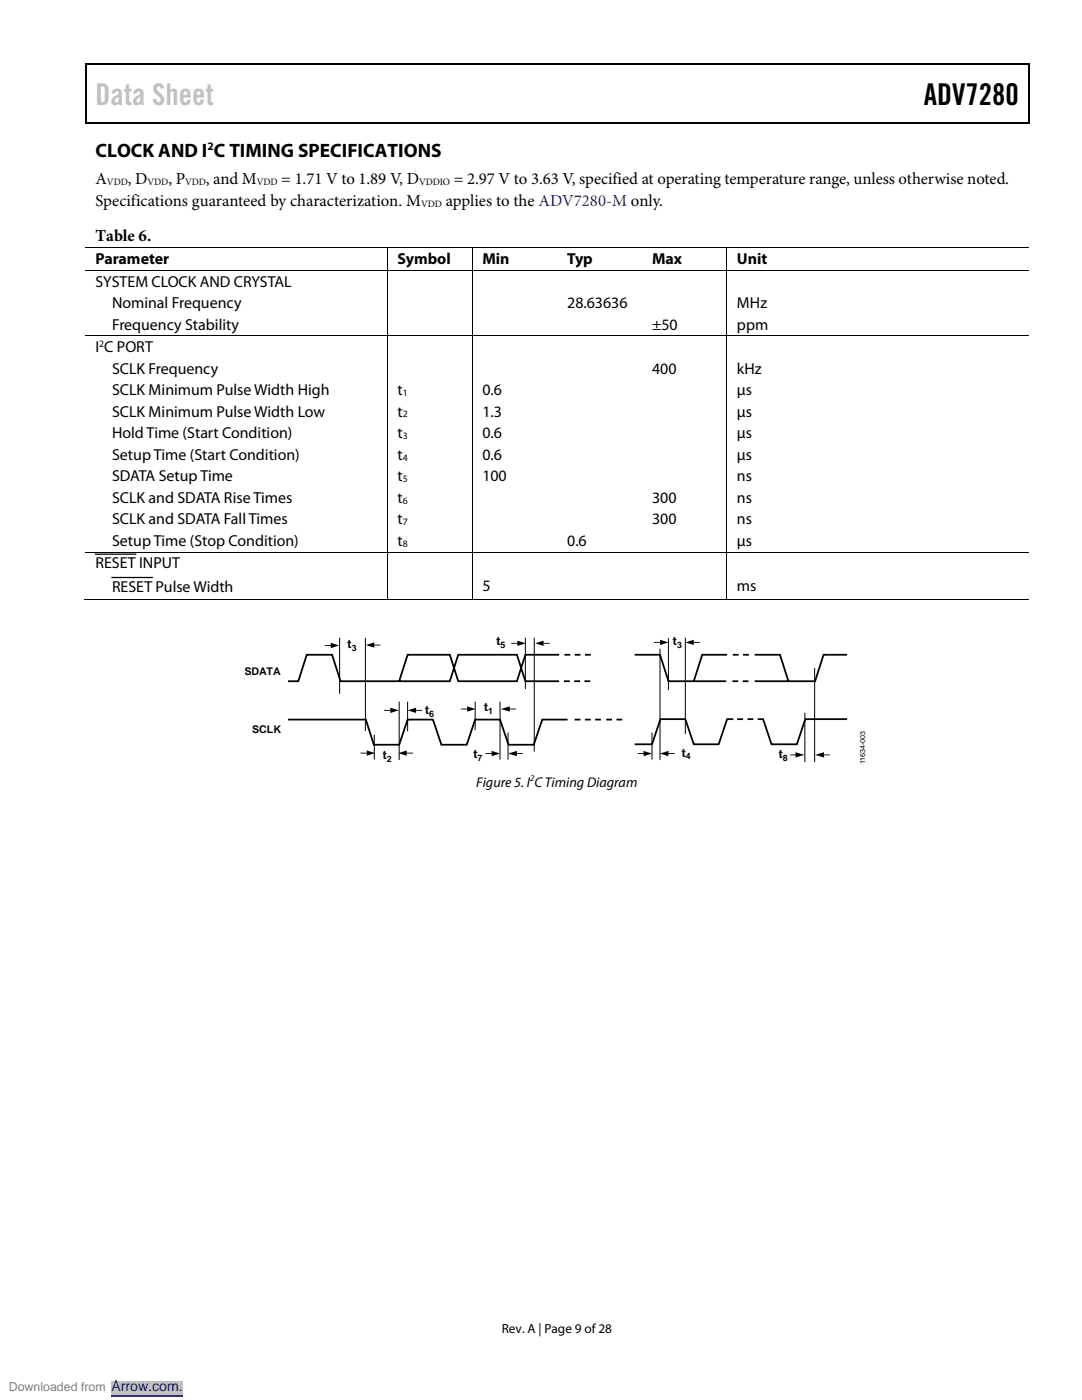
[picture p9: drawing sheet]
<svg xmlns="http://www.w3.org/2000/svg" width="216mm" height="279mm" viewBox="0 0 216 279" stroke-linecap="round" stroke-linejoin="round" font-family="sans-serif">
<g fill="#000">
<path d="M17 12.7h.3v1h-.3zM17 12.7h.3v.3h-.3zM82.7 12.7h.2v.3h-.2zM205.2 12.7h.3v1h-.3zM205.2 12.7h.3v.3h-.3zM17 24.4h.3v.3h-.3zM82.4 24.4h.3v.3h-.3zM205.2 24.4h.3v.3h-.3zM77.2 49.4h.1v.2h-.1zM77.2 53.9h.1v.2h-.1zM94.1 49.4h.2v.2h-.2zM94.1 53.9h.2v.2h-.2z"/>
<path d="M111.1 49.4h.2v.2h-.2zM111.1 53.9h.2v.2h-.2zM128.1 49.4h.1v.2h-.1zM128.1 53.9h.1v.2h-.1zM144.9 49.4h.2v.2h-.2zM144.9 53.9h.2v.2h-.2zM77.2 67h.1v.1h-.1zM94.1 67h.2v.1h-.2zM111.1 67h.2v.1h-.2zM128.1 67h.1v.1h-.1zM144.9 67h.2v.1h-.2zM77.2 110.1h.1v.2h-.1z"/>
<path d="M77.2 119.6h.1v.2h-.1zM94.1 110.1h.2v.2h-.2zM94.1 119.6h.2v.2h-.2zM110.9 119.6h.2v.2h-.2zM111.1 110.1h.2v.2h-.2zM127.8 119.6h.2v.2h-.2zM128.1 110.1h.1v.2h-.1zM144.9 110.1h.2v.2h-.2zM144.9 119.6h.2v.2h-.2zM66 128.3l1.7 .5-1.7 .6zM64.8 128.7h1.3v.2h-1.3zM73 128.7l1.7-.5v1.1z"/>
<path d="M74.6 128.6l1.3 .1-1.2 .1zM102 128.3l1.3 .1-1.3 .1zM103.2 127.9l1.7 .5-1.7 .5zM106.8 128.4l1.7-.5v1zM108.4 128.3l1.3 .1-1.2 .1zM130.5 128.1l1.3 .1-1.3 .1zM131.7 127.7l1.7 .5-1.7 .5zM136.7 128.2l1.7-.5v1zM138.3 128.1h1.4v.2h-1.3zM71.9 150.2l1.4 .1-1.4 .1zM73.2 149.8l1.7 .5-1.7 .5zM76.6 141.7l1.4 .1-1.4 .1z"/>
<path d="M77.9 141.2l1.7 .6-1.7 .5zM79.5 150.3l1.7-.5v1zM81.3 141.8l1.7-.6v1.1zM81.1 150.2h1.3v.2h-1.2zM82.9 141.7h1.4v.2h-1.3zM92 141.4l1.3 .1-1.3 .1zM93.2 141l1.7 .5-1.7 .5zM96.9 150.3l1.3 .1-1.3 .1zM98.1 149.9l1.7 .5-1.7 .5zM100 141.5l1.7-.5v1zM101.4 150.4l1.7-.5v1zM101.6 141.4h1.4v.2h-1.3z"/>
<path d="M103.1 150.3h1.2v.2h-1.2zM158.7 150.1l1.8 .6-1.8 .5zM157.7 150.6l1.3 .1h-1.3zM162.6 150.7l1.8-.6v1.1zM164.3 150.6h1.3v.1h-1.3z"/>
</g>
<path d="M17.1 13.7v10.7M17.3 12.8h65.4M82.9 12.8h122.3M205.3 13.7v10.7M17.3 24.5h187.9M19 110.6h8.1M22.4 115.3h8" fill="none" stroke="#000" stroke-width=".25"/>
<g fill="none" stroke="#000" stroke-width=".2">
<path d="M17 49.5h60.2M17 54h60.2M77.3 49.6v4.3M77.3 54.1v12.9M77.3 49.5h16.8M77.3 54h16.8M94.2 49.6v4.3M94.2 54.1v12.9M94.3 49.5h16.8M94.3 54h16.8M111.3 49.5h16.8M111.3 54h16.8"/>
<path d="M128.2 49.5h16.7M128.2 54h16.7M145 49.6v4.3M145 54.1v12.9M145.1 49.5h60.1M145.1 54h60.1M17 67.1h60.2M77.3 67.1v43M77.3 67.1h16.8M94.2 67.1v43M94.3 67.1h16.8M111.3 67.1h16.8"/>
<path d="M128.2 67.1h16.7M145 67.1v43M145.1 67.1h60.1M16.8 119.7h60.4M17 110.2h60.2M77.3 110.3v9.3M77.3 110.2h16.8M77.3 119.7h16.8M94.2 110.3v9.3M94.3 110.2h16.8M94.3 119.7h50.6M111.3 110.2h16.8"/>
<path d="M128.2 110.2h16.7M145 110.3v9.3M145.1 110.2h60.1M145.1 119.7h60.1M67.8 127.3v11.1M72.9 127.3v18.5M104.8 127.3v10.1M106.6 127.3v22.6M131.7 129.5v22.1M133.4 127.4v10.2M136.7 127.3v19.1M162.6 133.4v18.7"/>
<path d="M74.7 146.7v4.8M79.7 140.1v11.5M81.3 140.1v5.8M94.8 140.1v5.5M99.8 140.1v11.4M101.4 146.3v5.2M130.1 146.3v5.2M160.6 142.3v9.8"/>
</g>
<path d="M57.5 143.6h15.5l1.6 5h5l1.7-5h5.1l1.7 5h5l1.7-5h5l1.7 5h5l1.7-5h5.1M114.7 143.6h1.1M116.7 143.6h1.2M118.8 143.6h1.1M121 143.6h1.1M123 143.6h1.2M146.3 143.5h-1.2l-1.7 5h-5l-1.7-5h-4.9l-1.7 5h-3.5" fill="none" stroke="#000" stroke-width=".35"/>
<path d="M152.3 143.5h8.4l-1.7 5h-5zM160.7 143.5h5zM151.2 143.5h1.1z" fill="#fff"/>
<g fill="none" stroke="#000" stroke-width=".35">
<path d="M57.5 136h2l1.7-5.3h5.1l1.6 5.3h21.9l1.6-5.3h11.7l1.7 5.3h6.8M111.6 130.7h-6.8l-1.7 5.3h-11.7l-1.6-5.3h-8.5l-1.7 5.3M112.5 136h1.2M112.6 130.7h1.2M114.6 136h1.1M114.7 130.7h1.1M116.6 136h1.2M116.7 130.7h1.2M126.6 130.7h5.1l1.7 5.3h5l1.7-5.3h5M138.6 136h6.3M146.1 136h1.2M146.2 130.7h1.2"/>
<path d="M148.2 136h1.1M148.3 130.7h1.1M150.6 130.7h5l1.7 5.3h5.3l1.7-5.3h4.7M150.6 136h6.7M131.7 143.5h.1M147.1 143.5h1.2M149.2 143.5h1.1M151.2 143.5h1.1l1.7 5h5l1.7-5h8.3"/>
</g>
<path d="M127.3 150.3l1.2 .1-1.2 .1zM128.4 149.9l1.7 .5-1.7 .5zM131.7 150.4l1.7-.5v1zM133.3 150.3h1.3v.2h-1.2z" fill="#000"/>
<path d="M0 276.9h70.6" fill="none" stroke="#fff" stroke-width="2.5" stroke-linecap="butt"/>
<path d="M22.2 275.6h14.3v2.6h-14.3z" fill="#c0c0c0"/>
<path d="M22.2 278.6h14.3" fill="none" stroke="#00f" stroke-width=".2"/>
<path d="M0 276.9h70.6" fill="none" stroke="#fff" stroke-width="2.5" stroke-linecap="butt"/>
<path d="M22.2 275.6h14.3v2.6h-14.3z" fill="#c0c0c0"/>
<path d="M22.2 278.6h14.3" fill="none" stroke="#00f" stroke-width=".2"/>
<path d="M0 276.9h70.6" fill="none" stroke="#fff" stroke-width="2.5" stroke-linecap="butt"/>
<path d="M22.2 275.6h14.3v2.6h-14.3z" fill="#c0c0c0"/>
<path d="M22.2 278.6h14.3" fill="none" stroke="#00f" stroke-width=".2"/>
<path d="M0 276.9h70.6" fill="none" stroke="#fff" stroke-width="2.5" stroke-linecap="butt"/>
<path d="M22.2 275.6h14.3v2.6h-14.3z" fill="#c0c0c0"/>
<path d="M22.2 278.6h14.3" fill="none" stroke="#00f" stroke-width=".2"/>
<path d="M0 276.9h70.6" fill="none" stroke="#fff" stroke-width="2.5" stroke-linecap="butt"/>
<path d="M22.2 275.6h14.3v2.6h-14.3z" fill="#c0c0c0"/>
<path d="M22.2 278.6h14.3" fill="none" stroke="#00f" stroke-width=".2"/>
<path d="M0 276.9h70.6" fill="none" stroke="#fff" stroke-width="2.5" stroke-linecap="butt"/>
<path d="M22.2 275.6h14.3v2.6h-14.3z" fill="#c0c0c0"/>
<path d="M22.2 278.6h14.3" fill="none" stroke="#00f" stroke-width=".2"/>
<path d="M0 276.9h70.6" fill="none" stroke="#fff" stroke-width="2.5" stroke-linecap="butt"/>
<path d="M22.2 275.6h14.3v2.6h-14.3z" fill="#c0c0c0"/>
<path d="M22.2 278.6h14.3" fill="none" stroke="#00f" stroke-width=".2"/>
<path d="M0 276.9h70.6" fill="none" stroke="#fff" stroke-width="2.5" stroke-linecap="butt"/>
<path d="M22.2 275.6h14.3v2.6h-14.3z" fill="#c0c0c0"/>
<path d="M22.2 278.6h14.3" fill="none" stroke="#00f" stroke-width=".2"/>
<path d="M0 276.9h70.6" fill="none" stroke="#fff" stroke-width="2.5" stroke-linecap="butt"/>
<path d="M22.2 275.6h14.3v2.6h-14.3z" fill="#c0c0c0"/>
<path d="M22.2 278.6h14.3" fill="none" stroke="#00f" stroke-width=".2"/>
<text font-size="6" fill="#c1c1c1" x="19" y="21">Data Sheet</text>
<text font-size="6" x="184.3" y="21">ADV7280</text>
<text font-size="3.9" x="19" y="31.3">CLOCK AND I C TIMING SPECIFICATIONS</text>
<g font-size="3.3">
<text x="19" y="36.8">A</text>
<text x="19.1" y="41">Specifications guaranteed by characterization. M</text>
<text x="25.5" y="36.8">, D</text>
<text x="33.6" y="36.8">, P</text>
<text x="41.1" y="36.8">, and M</text>
<text x="56.1" y="36.8">= 1.71 V to 1.89 V, D</text>
<text x="89" y="41">applies to the ADV7280-M only.</text>
<text x="90.6" y="36.8">= 2.97 V to 3.63 V, specified at operating temperature range, unless otherwise noted.</text>
<text x="19" y="48.2">Table 6.</text>
</g>
<g font-size="3.2">
<text x="19" y="52.7">Parameter</text>
<text x="79.3" y="52.7">Symbol</text>
<text x="96.2" y="52.7">Min</text>
<text x="113.2" y="52.7">Typ</text>
<text x="130.1" y="52.7">Max</text>
<text x="147" y="52.7">Unit</text>
<text x="19" y="57.2">SYSTEM CLOCK AND CRYSTAL</text>
<text x="22.4" y="61.5">Nominal Frequency</text>
<text x="22.4" y="65.8">Frequency Stability</text>
<text x="113.2" y="61.5">28.63636</text>
<text x="130.1" y="65.8">±50</text>
<text x="147" y="61.5">MHz</text>
<text x="147" y="65.8">ppm</text>
<text x="19" y="70.3">I C PORT</text>
<text x="22.4" y="74.5">SCLK Frequency</text>
<text x="130.1" y="74.5">400</text>
<text x="147" y="74.5">kHz</text>
<text x="22.4" y="78.8">SCLK Minimum Pulse Width High</text>
<text x="22.4" y="83.1">SCLK Minimum Pulse Width Low</text>
<text x="79.3" y="83.1">t</text>
<text x="79.3" y="78.8">t</text>
<text x="96.2" y="78.8">0.6</text>
<text x="96.2" y="83.1">1.3</text>
<text x="147" y="78.8">µs</text>
<text x="147" y="83.1">µs</text>
<text x="22.4" y="87.4">Hold Time (Start Condition)</text>
<text x="79.3" y="87.4">t</text>
<text x="96.2" y="87.4">0.6</text>
<text x="147" y="87.4">µs</text>
<text x="22.4" y="91.7">Setup Time (Start Condition)</text>
<text x="79.3" y="91.7">t</text>
<text x="96.2" y="91.7">0.6</text>
<text x="147" y="91.7">µs</text>
<text x="22.4" y="96">SDATA Setup Time</text>
<text x="22.4" y="100.3">SCLK and SDATA Rise Times</text>
<text x="79.3" y="96">t</text>
<text x="79.3" y="100.3">t</text>
<text x="96.2" y="96">100</text>
<text x="130.1" y="100.3">300</text>
<text x="147" y="96">ns</text>
<text x="147" y="100.3">ns</text>
<text x="22.4" y="104.6">SCLK and SDATA Fall Times</text>
<text x="79.3" y="104.6">t</text>
<text x="130.1" y="104.6">300</text>
<text x="147" y="104.6">ns</text>
<text x="19" y="113.4">RESET INPUT</text>
<text x="22.4" y="108.9">Setup Time (Stop Condition)</text>
<text x="79.3" y="108.9">t</text>
<text x="113.2" y="108.9">0.6</text>
<text x="147" y="108.9">µs</text>
<text x="22.4" y="118.1">RESET Pulse Width</text>
<text x="96.2" y="118">5</text>
<text x="147" y="118">ms</text>
</g>
<text font-size="2.8" x="95" y="157">Figure 5. I C Timing Diagram</text>
<text font-size="2.8" fill="#00f" x="22.2" y="277.6">Arrow.com.</text>
<text font-size="2.6" x="100.1" y="266">Rev. A | Page 9 of 28</text>
<g font-size="2.5">
<text x="69.4" y="129.4">t</text>
<text x="99.1" y="128.7">t</text>
<text x="134.3" y="128.7">t</text>
<text x="84.8" y="142.5">t</text>
<text x="96.6" y="141.9">t</text>
<text x="76.4" y="151.5">t</text>
<text x="94.5" y="151.3">t</text>
<text x="136" y="151">t</text>
<text x="155.4" y="151.4">t</text>
</g>
<text font-size="2.5" fill="#808080" x="1.8" y="277.6">Downloaded from</text>
<text font-size="2.3" x="41.4" y="29.9">2</text>
<g font-size="2.1">
<text x="48.8" y="134.7">SDATA</text>
<text x="50.3" y="146.3">SCLK</text>
</g>
<g font-size="1.9">
<text x="21.3" y="36.9">VDD</text>
<text x="29.4" y="36.9">VDD</text>
<text x="36.9" y="36.9">VDD</text>
<text x="51.2" y="36.9">VDD</text>
<text x="83.6" y="36.9">VDDIO</text>
<text x="84" y="41.2">VDD</text>
<text x="19.8" y="69.2">2</text>
<text x="80.3" y="79">1</text>
<text x="80.3" y="83.3">2</text>
<text x="80.3" y="87.6">3</text>
<text x="80.3" y="91.9">4</text>
<text x="80.3" y="96.2">5</text>
<text x="80.3" y="100.5">6</text>
<text x="80.3" y="104.8">7</text>
<text x="80.3" y="109.1">8</text>
</g>
<g font-size="1.8">
<text x="70.2" y="129.9">3</text>
<text x="99.9" y="129.3">5</text>
<text x="135.1" y="129.3">3</text>
<text x="85.7" y="143">6</text>
<text x="97.4" y="142.4">1</text>
<text x="77.2" y="152">2</text>
<text x="95.3" y="151.8">7</text>
<text x="105.8" y="155.9">2</text>
<text x="136.9" y="151.5">4</text>
<text x="156.2" y="151.9">8</text>
</g>
<text font-size="1.4" x="172.6" y="152.6" transform="rotate(-90 172.6 152.6)">11634-003</text>
</svg>
